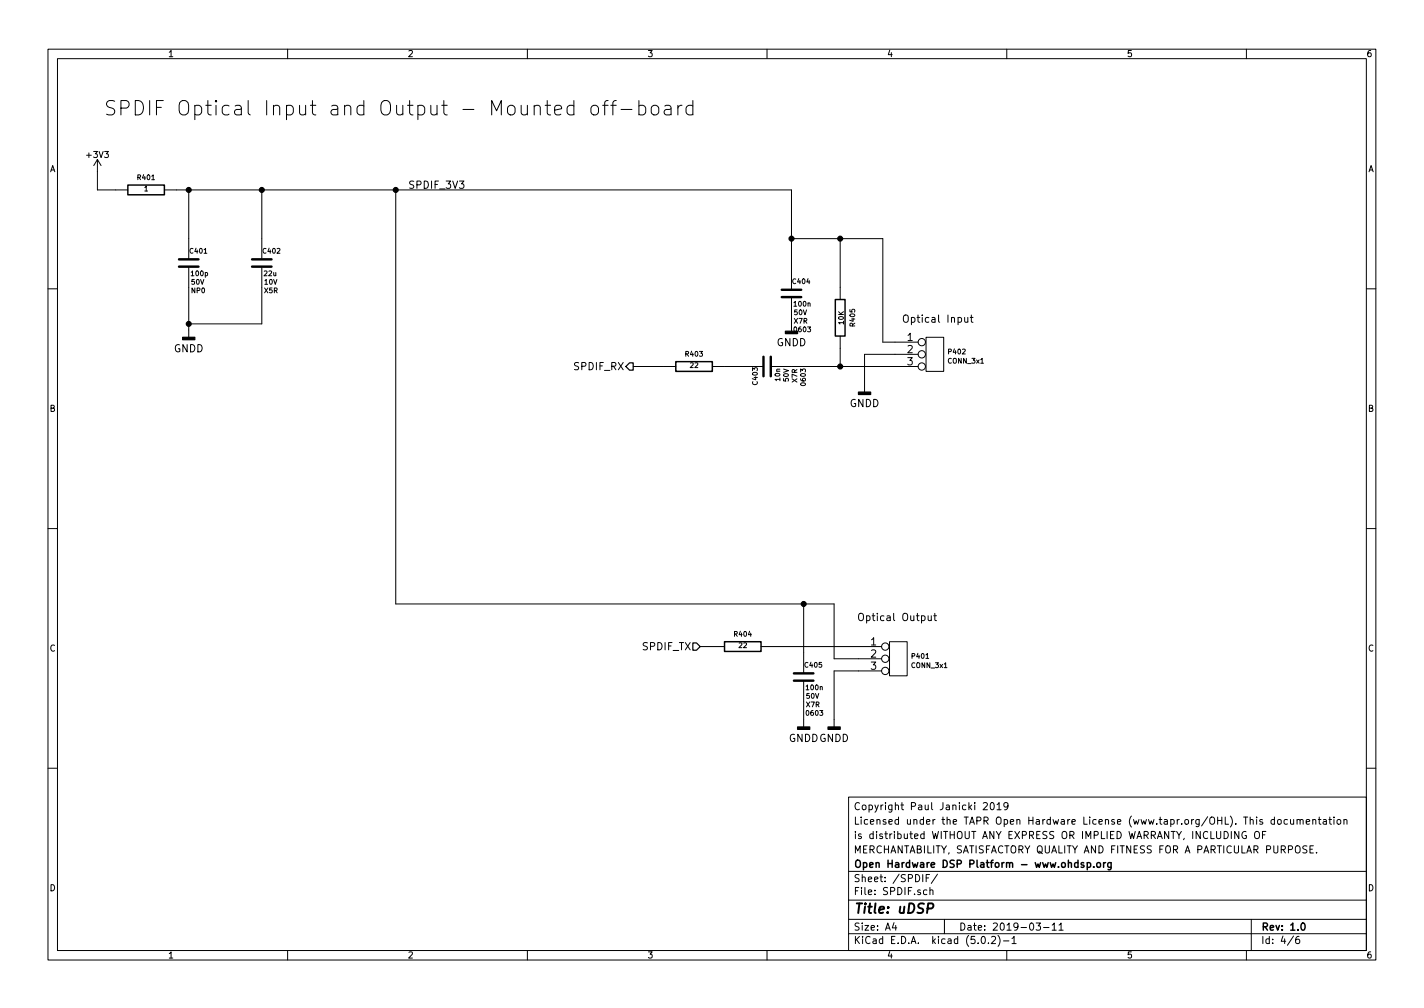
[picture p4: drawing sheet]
EESchema Schematic File Version 4
LIBS:uDSP-1.0-cache
EELAYER 26 0
EELAYER END
$Descr A4 11693 8268
encoding utf-8
Sheet 4 6
Title "uDSP"
Date "2019-03-11"
Rev "1.0"
Comp "Open Hardware DSP Platform - www.ohdsp.org"
Comment1 "MERCHANTABILITY, SATISFACTORY QUALITY AND FITNESS FOR A PARTICULAR PURPOSE."
Comment2 "is distributed WITHOUT ANY EXPRESS OR IMPLIED WARRANTY, INCLUDING OF"
Comment3 "Licensed under the TAPR Open Hardware License (www.tapr.org/OHL). This documentation"
Comment4 "Copyright Paul Janicki 2019"
$EndDescr
$Comp
L power:GNDD #PWR0403
U 1 1
P 6500 2650
F 0 "#PWR0403" H 6500 2400 60  0001 C CNN
F 1 "GNDD" H 6500 2500 60  0000 C CNN
F 2 "" H 6500 2650 60  0000 C CNN
F 3 "" H 6500 2650 60  0000 C CNN
	1    6500 2650
	1    0    0    -1  
$EndComp
$Comp
L power:GNDD #PWR0404
U 1 1
P 6600 5900
F 0 "#PWR0404" H 6600 5650 60  0001 C CNN
F 1 "GNDD" H 6600 5750 60  0000 C CNN
F 2 "" H 6600 5900 60  0000 C CNN
F 3 "" H 6600 5900 60  0000 C CNN
	1    6600 5900
	1    0    0    -1  
$EndComp
$Comp
L power:GNDD #PWR0402
U 1 1
P 1550 2700
F 0 "#PWR0402" H 1550 2450 60  0001 C CNN
F 1 "GNDD" H 1550 2550 60  0000 C CNN
F 2 "" H 1550 2700 60  0000 C CNN
F 3 "" H 1550 2700 60  0000 C CNN
	1    1550 2700
	1    0    0    -1  
$EndComp
Text Notes 850  950  0    118  ~ 0
SPDIF Optical Input and Output - Mounted off-board
$Comp
L power:GNDD #PWR0406
U 1 1
P 7100 3150
F 0 "#PWR0406" H 7100 2900 60  0001 C CNN
F 1 "GNDD" H 7100 3000 60  0000 C CNN
F 2 "" H 7100 3150 60  0000 C CNN
F 3 "" H 7100 3150 60  0000 C CNN
	1    7100 3150
	1    0    0    -1  
$EndComp
Text Notes 8000 2650 2    60   ~ 0
Optical Input
Text HLabel 5200 3000 0    60   Output ~ 0
SPDIF_RX
Text HLabel 5750 5300 0    60   Input ~ 0
SPDIF_TX
Wire Wire Line
	6500 1950 6500 2200
Wire Wire Line
	6500 2650 6500 2600
Wire Wire Line
	6600 5900 6600 5750
Wire Wire Line
	1450 1550 1550 1550
Connection ~ 1550 1550
Wire Wire Line
	2150 1550 2150 1950
Connection ~ 2150 1550
Wire Wire Line
	1550 2350 1550 2650
Connection ~ 1550 2650
Wire Wire Line
	2150 2650 2150 2350
Wire Wire Line
	800  1400 800  1550
Wire Wire Line
	800  1550 950  1550
Connection ~ 3250 1550
Wire Wire Line
	7050 5300 6350 5300
Wire Wire Line
	6100 3000 5950 3000
Wire Wire Line
	5200 3000 5450 3000
Wire Wire Line
	5850 5300 5750 5300
Text Notes 7700 5100 2    60   ~ 0
Optical Output
$Comp
L power:+3V3 #PWR0401
U 1 1
P 800 1400
F 0 "#PWR0401" H 800 1250 50  0001 C CNN
F 1 "+3V3" H 800 1540 50  0000 C CNN
F 2 "" H 800 1400 50  0001 C CNN
F 3 "" H 800 1400 50  0001 C CNN
	1    800  1400
	1    0    0    -1  
$EndComp
Text Label 3350 1550 0    60   ~ 0
SPDIF_3V3
Wire Wire Line
	1550 2650 1550 2700
Wire Wire Line
	3250 1550 3250 4950
$Comp
L MyKiCadLibs-Lib:CONN_3x1 P402
U 1 1
P 7350 2800
F 0 "P402" H 7778 2723 40  0000 L CNN
F 1 "CONN_3x1" H 7778 2647 40  0000 L CNN
F 2 "MyKiCadLibs-Footprints:CONN_SIL_3_1MM" H 7690 2690 60  0001 C CNN
F 3 "" H 7690 2690 60  0000 C CNN
F 4 "1x3 2.54mm pitch pin header" H 7600 2500 40  0001 C CNN "Description"
	1    7350 2800
	1    0    0    -1  
$EndComp
Wire Wire Line
	7100 2900 7350 2900
Wire Wire Line
	7100 2900 7100 3150
Wire Wire Line
	6500 3000 6900 3000
Wire Wire Line
	6900 2850 6900 3000
Connection ~ 6900 3000
Wire Wire Line
	6900 3000 7350 3000
Wire Wire Line
	7250 1950 7250 2800
Wire Wire Line
	7250 2800 7350 2800
Wire Wire Line
	6900 2350 6900 1950
Wire Wire Line
	6500 1950 6900 1950
Connection ~ 6900 1950
Wire Wire Line
	6900 1950 7250 1950
Wire Wire Line
	6500 1550 6500 1950
Wire Wire Line
	3250 1550 6500 1550
Connection ~ 6500 1950
$Comp
L MyKiCadLibs-Lib:CONN_3x1 P401
U 1 1
P 7050 5300
F 0 "P401" H 7478 5223 40  0000 L CNN
F 1 "CONN_3x1" H 7478 5147 40  0000 L CNN
F 2 "MyKiCadLibs-Footprints:CONN_SIL_3_1MM" H 7390 5190 60  0001 C CNN
F 3 "" H 7390 5190 60  0000 C CNN
F 4 "1x3 2.54mm pitch pin header" H 7300 5000 40  0001 C CNN "Description"
	1    7050 5300
	1    0    0    -1  
$EndComp
Wire Wire Line
	6850 4950 6850 5400
Wire Wire Line
	6850 5400 7050 5400
$Comp
L power:GNDD #PWR0405
U 1 1
P 6850 5900
F 0 "#PWR0405" H 6850 5650 60  0001 C CNN
F 1 "GNDD" H 6850 5750 60  0000 C CNN
F 2 "" H 6850 5900 60  0000 C CNN
F 3 "" H 6850 5900 60  0000 C CNN
	1    6850 5900
	1    0    0    -1  
$EndComp
Wire Wire Line
	6850 5500 6850 5900
Wire Wire Line
	6850 5500 7050 5500
Wire Wire Line
	6600 5350 6600 4950
Connection ~ 6600 4950
Wire Wire Line
	6600 4950 6850 4950
Wire Wire Line
	3250 4950 6600 4950
Wire Wire Line
	1550 1550 2150 1550
Wire Wire Line
	1550 2650 2150 2650
Wire Wire Line
	2150 1550 3250 1550
$Comp
L MyKiCadLibs-Lib:C C?
U 1 1
P 1550 2150
AR Path="/54BE4270/5C847A6B" Ref="C?"  Part="1" 
AR Path="/54E30917/5C847A6B" Ref="C401"  Part="1" 
F 0 "C401" H 1550 2250 40  0000 L CNN
F 1 "100p" H 1560 2065 40  0000 L CNN
F 2 "MyKiCadLibs-Footprints:SMD-0603" H 1588 2000 30  0001 C CNN
F 3 "" H 1550 2250 60  0000 C CNN
F 4 "50V" H 1565 1995 40  0000 L CNN "Voltage"
F 5 "NP0" H 1565 1925 40  0000 L CNN "Type"
F 6 "Ceramic capacitor" H 1550 2450 40  0001 L CNN "Description"
F 7 "5%" H 1620 1785 40  0001 C CNN "Tolerance"
F 8 "0603" H 1560 1855 40  0001 L CNN "Size"
	1    1550 2150
	1    0    0    -1  
$EndComp
$Comp
L MyKiCadLibs-Lib:R R?
U 1 1
P 5700 3000
AR Path="/54BE4270/5C848E8D" Ref="R?"  Part="1" 
AR Path="/54E30917/5C848E8D" Ref="R403"  Part="1" 
F 0 "R403" V 5800 3000 40  0000 C CNN
F 1 "22" V 5707 3001 40  0000 C CNN
F 2 "MyKiCadLibs-Footprints:SMD-0603" V 5630 3000 30  0001 C CNN
F 3 "" V 5620 3000 30  0000 C CNN
F 4 "63mW" V 5800 3000 40  0001 C CNN "Power"
F 5 "Thick or thin film resistor" V 5945 3000 40  0001 C CNN "Description"
F 6 "0603" V 5875 3000 40  0001 C CNN "Size"
F 7 "1%" V 6025 3000 40  0001 C CNN "Tolerance"
	1    5700 3000
	0    1    -1   0   
$EndComp
$Comp
L MyKiCadLibs-Lib:R R?
U 1 1
P 6100 5300
AR Path="/54BE4270/5C8495D9" Ref="R?"  Part="1" 
AR Path="/54E30917/5C8495D9" Ref="R404"  Part="1" 
F 0 "R404" V 6200 5300 40  0000 C CNN
F 1 "22" V 6107 5301 40  0000 C CNN
F 2 "MyKiCadLibs-Footprints:SMD-0603" V 6030 5300 30  0001 C CNN
F 3 "" V 6020 5300 30  0000 C CNN
F 4 "63mW" V 6200 5300 40  0001 C CNN "Power"
F 5 "Thick or thin film resistor" V 6345 5300 40  0001 C CNN "Description"
F 6 "0603" V 6275 5300 40  0001 C CNN "Size"
F 7 "1%" V 6425 5300 40  0001 C CNN "Tolerance"
	1    6100 5300
	0    1    -1   0   
$EndComp
$Comp
L MyKiCadLibs-Lib:R R?
U 1 1
P 6900 2600
AR Path="/54BE4270/5C84A4B3" Ref="R?"  Part="1" 
AR Path="/54E30917/5C84A4B3" Ref="R405"  Part="1" 
F 0 "R405" V 7000 2600 40  0000 C CNN
F 1 "10K" V 6907 2601 40  0000 C CNN
F 2 "MyKiCadLibs-Footprints:SMD-0603" V 6830 2600 30  0001 C CNN
F 3 "" V 6820 2600 30  0000 C CNN
F 4 "63mW" V 7000 2600 40  0001 C CNN "Power"
F 5 "Thick or thin film resistor" V 7145 2600 40  0001 C CNN "Description"
F 6 "0603" V 7075 2600 40  0001 C CNN "Size"
F 7 "1%" V 7225 2600 40  0001 C CNN "Tolerance"
	1    6900 2600
	1    0    0    1   
$EndComp
$Comp
L MyKiCadLibs-Lib:C C?
U 1 1
P 6500 2400
AR Path="/54BE4270/5C89ADB4" Ref="C?"  Part="1" 
AR Path="/54E8D6A6/5C89ADB4" Ref="C?"  Part="1" 
AR Path="/54E30917/5C89ADB4" Ref="C404"  Part="1" 
F 0 "C404" H 6500 2500 40  0000 L CNN
F 1 "100n" H 6510 2315 40  0000 L CNN
F 2 "MyKiCadLibs-Footprints:SMD-0603" H 6538 2250 30  0001 C CNN
F 3 "" H 6500 2500 60  0000 C CNN
F 4 "50V" H 6515 2245 40  0000 L CNN "Voltage"
F 5 "X7R" H 6515 2175 40  0000 L CNN "Type"
F 6 "Ceramic capacitor" H 6500 2700 40  0001 L CNN "Description"
F 7 "10%" H 6570 2035 40  0001 C CNN "Tolerance"
F 8 "0603" H 6510 2105 40  0000 L CNN "Size"
	1    6500 2400
	1    0    0    -1  
$EndComp
$Comp
L MyKiCadLibs-Lib:C C?
U 1 1
P 6600 5550
AR Path="/54BE4270/5C89BA63" Ref="C?"  Part="1" 
AR Path="/54E8D6A6/5C89BA63" Ref="C?"  Part="1" 
AR Path="/54E30917/5C89BA63" Ref="C405"  Part="1" 
F 0 "C405" H 6600 5650 40  0000 L CNN
F 1 "100n" H 6610 5465 40  0000 L CNN
F 2 "MyKiCadLibs-Footprints:SMD-0603" H 6638 5400 30  0001 C CNN
F 3 "" H 6600 5650 60  0000 C CNN
F 4 "50V" H 6615 5395 40  0000 L CNN "Voltage"
F 5 "X7R" H 6615 5325 40  0000 L CNN "Type"
F 6 "Ceramic capacitor" H 6600 5850 40  0001 L CNN "Description"
F 7 "10%" H 6670 5185 40  0001 C CNN "Tolerance"
F 8 "0603" H 6610 5255 40  0000 L CNN "Size"
	1    6600 5550
	1    0    0    -1  
$EndComp
$Comp
L MyKiCadLibs-Lib:C C?
U 1 1
P 6300 3000
AR Path="/54BE4270/5C8BB2DA" Ref="C?"  Part="1" 
AR Path="/54E8D6A6/5C8BB2DA" Ref="C?"  Part="1" 
AR Path="/54E30917/5C8BB2DA" Ref="C403"  Part="1" 
F 0 "C403" H 6300 3100 40  0000 L CNN
F 1 "10n" H 6310 2915 40  0000 L CNN
F 2 "MyKiCadLibs-Footprints:SMD-0603" H 6338 2850 30  0001 C CNN
F 3 "" H 6300 3100 60  0000 C CNN
F 4 "50V" H 6315 2845 40  0000 L CNN "Voltage"
F 5 "X7R" H 6315 2775 40  0000 L CNN "Type"
F 6 "Ceramic capacitor" H 6300 3300 40  0001 L CNN "Description"
F 7 "10%" H 6370 2635 40  0001 C CNN "Tolerance"
F 8 "0603" H 6310 2705 40  0000 L CNN "Size"
	1    6300 3000
	0    -1   1    0   
$EndComp
$Comp
L MyKiCadLibs-Lib:C C?
U 1 1
P 2150 2150
AR Path="/54BE4270/5C81FB99" Ref="C?"  Part="1" 
AR Path="/54DA50D9/5C81FB99" Ref="C?"  Part="1" 
AR Path="/54E30917/5C81FB99" Ref="C402"  Part="1" 
F 0 "C402" H 2150 2250 40  0000 L CNN
F 1 "22u" H 2160 2065 40  0000 L CNN
F 2 "MyKiCadLibs-Footprints:SMD-0603" H 2188 2000 30  0001 C CNN
F 3 "" H 2150 2250 60  0000 C CNN
F 4 "10V" H 2165 1995 40  0000 L CNN "Voltage"
F 5 "X5R" H 2165 1925 40  0000 L CNN "Type"
F 6 "Ceramic capacitor" H 2150 2450 40  0001 L CNN "Description"
F 7 "10%" H 2220 1785 40  0001 C CNN "Tolerance"
F 8 "0603" H 2160 1855 40  0001 L CNN "Size"
	1    2150 2150
	1    0    0    -1  
$EndComp
$Comp
L MyKiCadLibs-Lib:R R?
U 1 1
P 1200 1550
AR Path="/54BE4270/5C888E19" Ref="R?"  Part="1" 
AR Path="/54E30917/5C888E19" Ref="R401"  Part="1" 
F 0 "R401" V 1300 1550 40  0000 C CNN
F 1 "1" V 1207 1551 40  0000 C CNN
F 2 "MyKiCadLibs-Footprints:SMD-0603" V 1130 1550 30  0001 C CNN
F 3 "" V 1120 1550 30  0000 C CNN
F 4 "63mW" V 1300 1550 40  0001 C CNN "Power"
F 5 "Thick or thin film resistor" V 1445 1550 40  0001 C CNN "Description"
F 6 "0603" V 1375 1550 40  0001 C CNN "Size"
F 7 "1%" V 1525 1550 40  0001 C CNN "Tolerance"
	1    1200 1550
	0    1    -1   0   
$EndComp
Wire Wire Line
	1550 1550 1550 1950
$EndSCHEMATC
